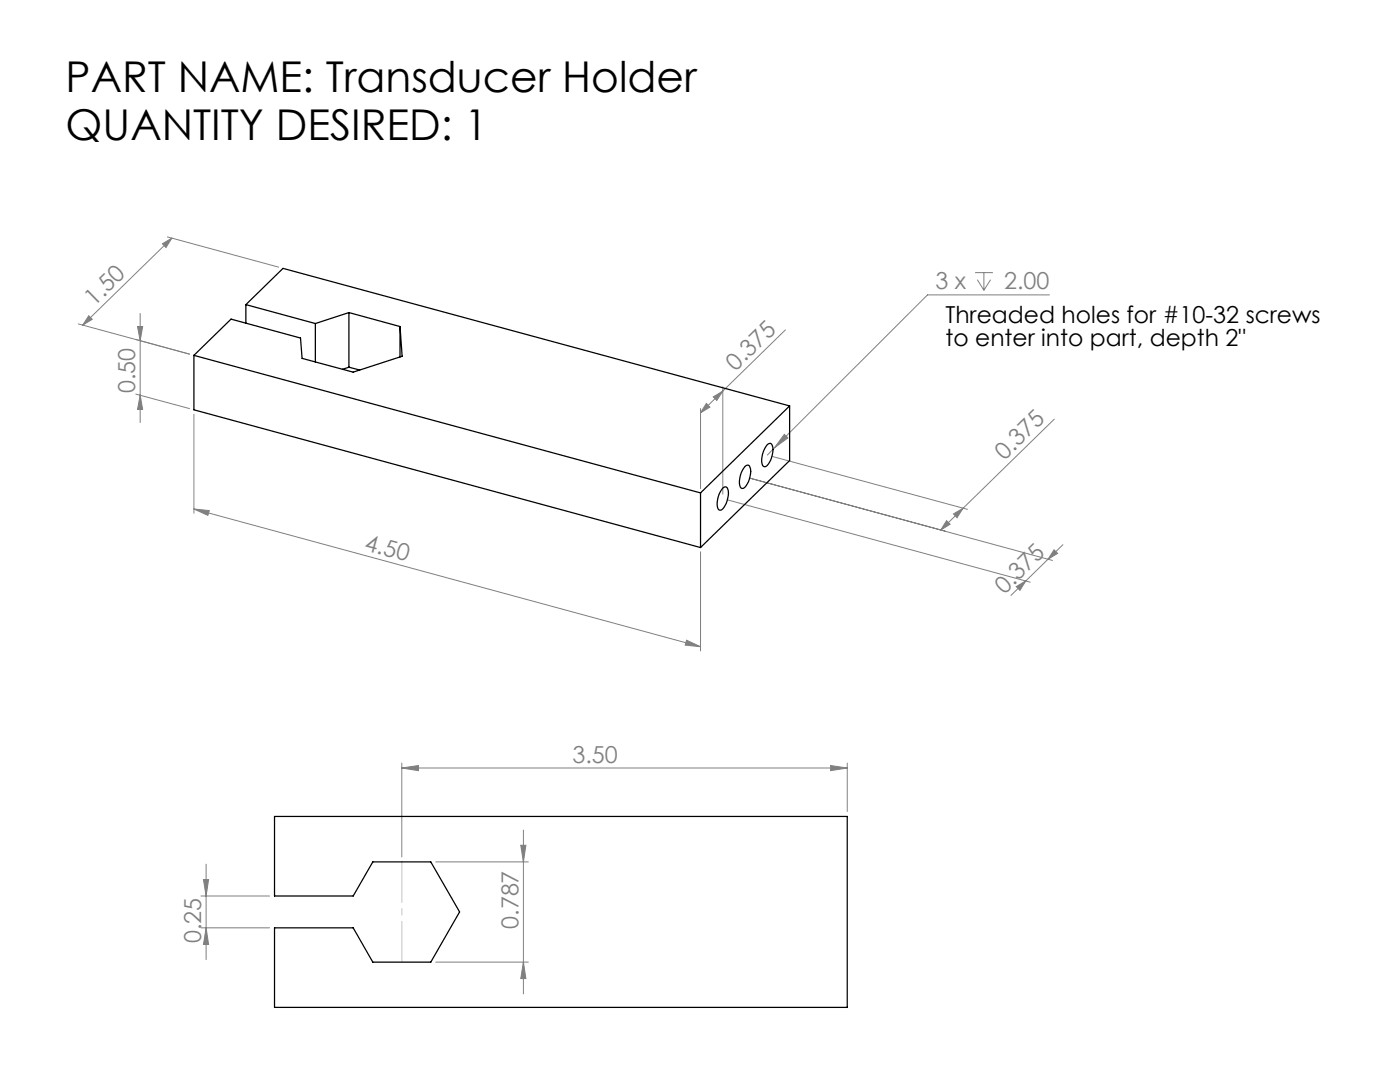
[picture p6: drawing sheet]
<svg xmlns="http://www.w3.org/2000/svg" width="279mm" height="216mm" viewBox="0 0 279 216" stroke-linecap="round" stroke-linejoin="round" font-family="sans-serif">
<g fill="none" stroke="#808080" stroke-width=".2">
<path d="M32.4 48.6l1.9-1.1-1.2 1.9zM33.4 47.3l22.2 6M34.3 47.5l-17.8 17.4M194.6 54.4h3.6M195.1 55.8l1.3 2.1M196.4 54.4v3.5M197.7 55.8l-1.3 2.1M209.4 58.8h-24.3l-30.5 30.6M15.6 64.6l22.2 6.1-10.7-3M17.7 63l.7 .7-1.9 1.2zM27.1 78.6l10.7 2.9M27.4 65.2h1.1l-.5 2.8z"/>
<path d="M28 62.5v21.8M28 78.8l.5 2.9h-1.1zM142.3 79.2l2-1.2-1.2 1.9zM144.3 77.2v21.4M156.7 65.8l-16.9 16.6M38.7 82.7v19.7M139.8 81.5v16M141 80.5l.7 .7-1.9 1.2zM145.1 99.7l60.5 16.5M149.6 95.4l60.4 16.4M154 91.1l39.1 10.5M154.6 89.4l-1.5 1.4"/>
<path d="M156.5 86.7l.7 .7-2.6 2zM210.4 83.6l-22.7 22.2M38.7 101.6l3.1 .3-.3 .9zM38.7 101.6l101.1 27.4M139.8 110.1v19.8M188.9 103.9l.7 .7-1.9 1.2zM190.3 102.6l1.9-1.2-1.2 1.9zM202.8 117.1l1.9-1.2-1.1 1.9zM210.4 109.7l.7 .7-1.9 1.2zM212.1 108.7l-10.3 10.1M137 127.7l2.8 1.3-3.1-.3zM80.2 153.2l3.3-.4v1z"/>
<path d="M80.2 152.3v18.7M80.2 153.2h88.9M165.8 152.8l3.3 .4-3.3 .6zM169.1 152.3v9.6M40.1 178.8h13.7M40.6 175.5h1l-.5 3.3zM41.1 172.4v19.1M87 172h18.4M103.9 168.7h1.1l-.5 3.3zM104.5 165.6v32.7M40.1 185.1h13.7M41.1 185.1l.5 3.4h-1z"/>
<path d="M87 192h18.4M104.5 192l.5 3.3h-1.1z"/>
</g>
<path d="M80.2 172v20" fill="none" stroke="#c0c0c0" stroke-width=".2" stroke-dasharray="15.2 1.3 1.3 1.3" stroke-dashoffset="7.1"/>
<g fill="#808080">
<path d="M156.5 86.7l.7 .7-2.6 2z"/>
<path d="M80.2 153.2l3.3-.4v1zM165.8 152.8l3.3 .4-3.3 .6z"/>
<path d="M202.8 117.1l1.9-1.2-1.1 1.9zM210.4 109.7l.7 .7-1.9 1.2zM188.9 103.9l.7 .7-1.9 1.2zM190.3 102.6l1.9-1.2-1.2 1.9z"/>
<path d="M17.7 63l.7 .7-1.9 1.2zM32.4 48.6l1.9-1.1-1.2 1.9z"/>
<path d="M142.3 79.2l2-1.2-1.2 1.9zM141 80.5l.7 .7-1.9 1.2z"/>
<path d="M41.1 185.1l.5 3.4h-1zM40.6 175.5h1l-.5 3.3z"/>
<path d="M27.4 65.2h1.1l-.5 2.8zM28 78.8l.5 2.9h-1.1zM103.9 168.7h1.1l-.5 3.3zM104.5 192l.5 3.3h-1.1z"/>
<path d="M38.7 101.6l3.1 .3-.3 .9zM137 127.7l2.8 1.3-3.1-.3z"/>
</g>
<g fill="none" stroke="#000" stroke-width=".25">
<path d="M38.7 70.9l101.1 27.5M38.7 70.9v10.9l101.1 27.5M49.1 60.8l13.8 3.8M49.1 60.8l7.4-7.2 101.1 27.4M49.1 60.8v3.7M62.9 64.6v7.6M69.6 62.4l10.2 2.8M69.6 62.4l-6.7 2.2M69.6 62.4v10.9M69.6 73.3l-1.3 .4M69.6 73.3l2.2 .5M79.8 65.2l.5 5.9-9.8 3.2-10.2-2.8-.3-4-13.9-3.8-7.4 7.2"/>
<path d="M79.8 65.2v6M139.8 98.4v10.9M144.2 97.5a.57 .57 0 0 1 .5-.3 .57 .57 0 0 1 .5 .4 4.5 4.5 0 0 1-1.3 4.2h-.2a1.63 1.63 0 0 1-.5-2l.3-1.1zM148.6 93.1a.57 .57 0 0 1 .6-.3 .57 .57 0 0 1 .5 .4 4.5 4.5 0 0 1-1.3 4.2l-.3 .1a1.63 1.63 0 0 1-.5-2l.3-1.1zM153.1 88.8a.57 .57 0 0 1 .5-.3 .57 .57 0 0 1 .5 .4 4.5 4.5 0 0 1-1.3 4.2h-.2a1.63 1.63 0 0 1-.5-2l.3-1zM157.6 81l-17.8 17.4M157.6 81v10.9l-17.8 17.4M54.8 162.9h114.3v38.1h-114.3v-15.9h15.7l3.9 6.9h11.6l5.7-10-5.7-10h-11.6l-3.9 6.8h-15.7z"/>
</g>
<g font-size="8.5">
<text x="13.1" y="18.4">PART NAME: Transducer Holder</text>
<text x="13.1" y="27.9">QUANTITY DESIRED: 1</text>
</g>
<g font-size="4.7" fill="#808080">
<text x="186.7" y="57.7">3 x</text>
<text x="200.4" y="57.7">2.00</text>
<text x="18.8" y="61.2" transform="rotate(-44 18.8 61.2)">1.50</text>
<text x="146.8" y="74.1" transform="rotate(-44 146.8 74.1)">0.375</text>
<text x="27" y="78.4" transform="rotate(-90 27 78.4)">0.50</text>
<text x="200.4" y="91.9" transform="rotate(-44 200.4 91.9)">0.375</text>
<text x="72.5" y="109.7" transform="rotate(15 72.5 109.7)">4.50</text>
<text x="200.4" y="118.7" transform="rotate(-44 200.4 118.7)">0.375</text>
<text x="114.2" y="152.2">3.50</text>
<text x="103.5" y="185.3" transform="rotate(-90 103.5 185.3)">0.787</text>
<text x="40.1" y="188.2" transform="rotate(-90 40.1 188.2)">0.25</text>
</g>
<g font-size="4.7">
<text x="188.7" y="64.5">Threaded holes for #10-32 screws</text>
<text x="188.7" y="69">to enter into part, depth 2&quot;</text>
</g>
</svg>
